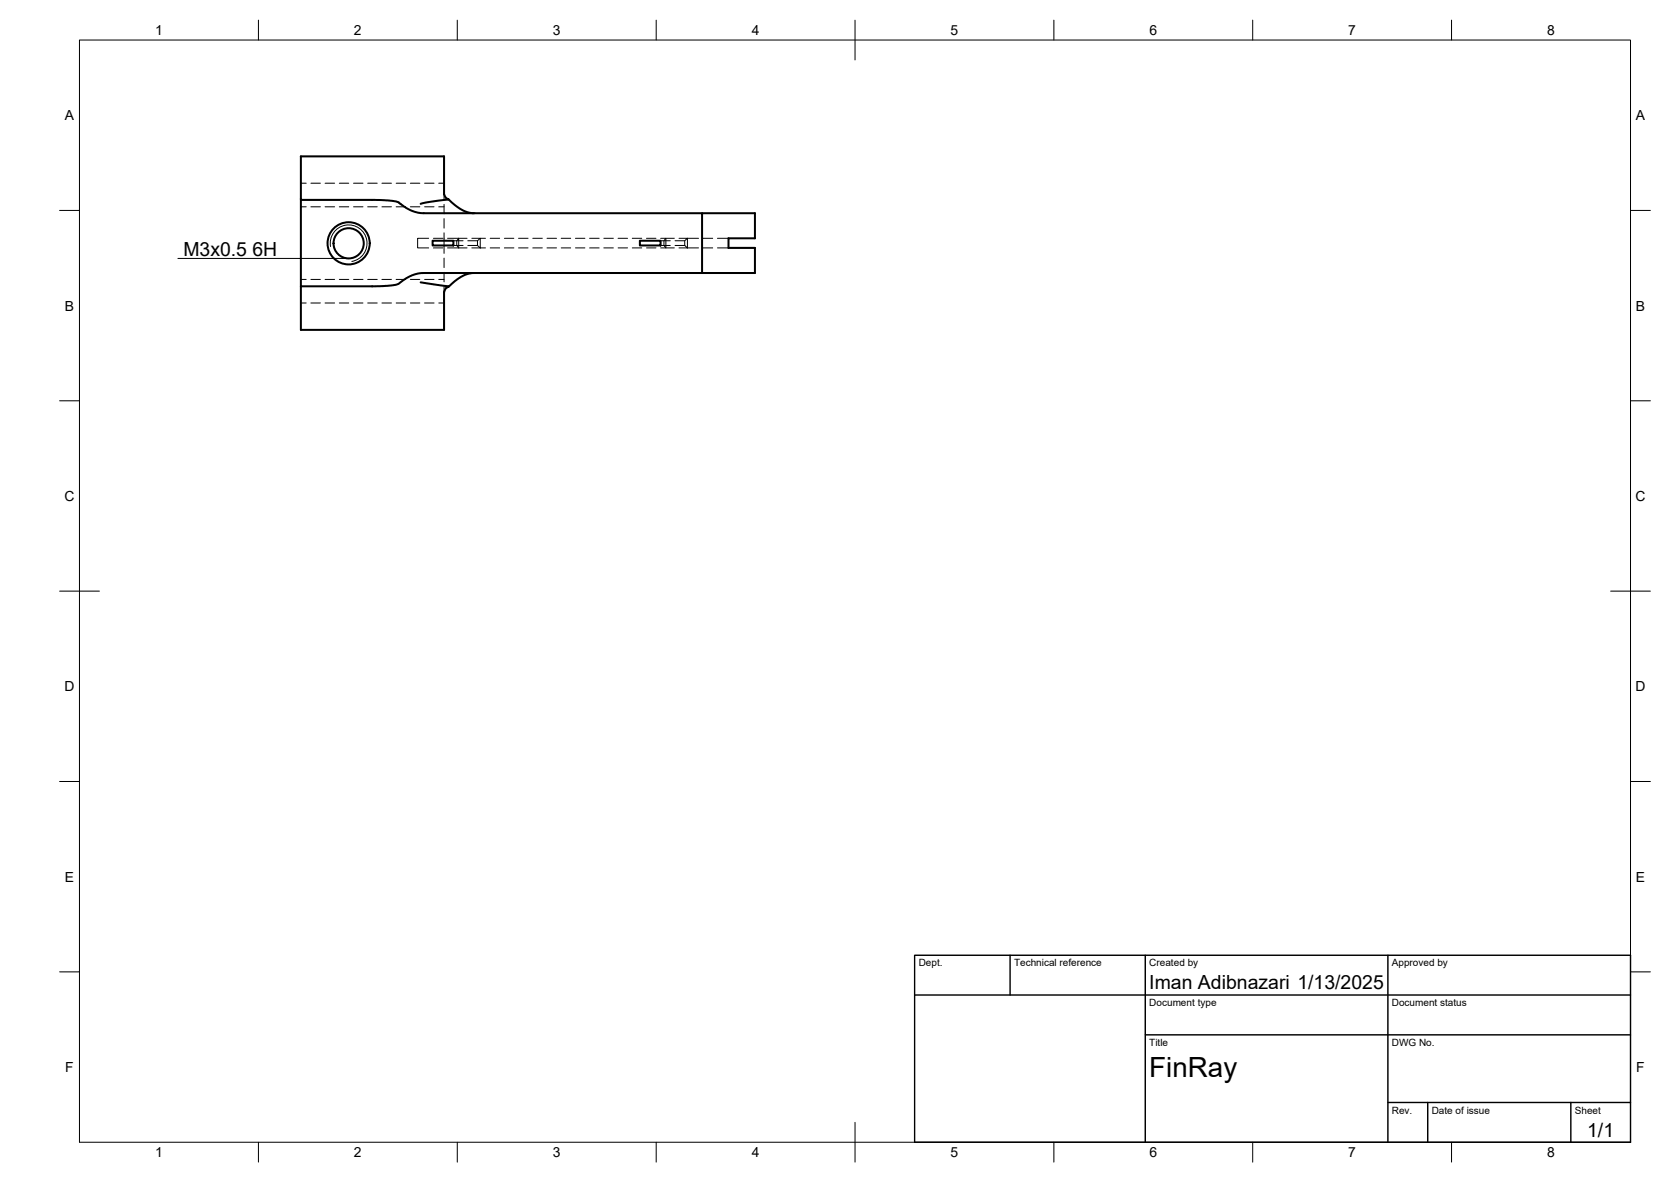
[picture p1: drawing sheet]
<svg xmlns="http://www.w3.org/2000/svg" width="420mm" height="297mm" viewBox="0 0 420 297" stroke-linecap="round" stroke-linejoin="round" font-family="sans-serif">
<!-- layer: Visible -->
<g fill="none" stroke="#000" stroke-width=".51">
<path d="M75.6 50.2h18a20.9 20.9 0 0 1 6.6 .7 10 10 0 0 0 6.4 2.7h69.9v15h-69.9a11.1 11.1 0 0 0-6.7 2.8l-1.2 .3-3.4 .2-19.7 .1zM111.7 48.8v-9.5h-36.1v10.9M111.7 48.8l.5 1 .6 .3-5.3 .7-1.7 .4M112.8 50.1a9 9 0 0 0 6.5 3.5M176.5 53.6h13.3v6.3h-6.6v2.4h6.6v6.3h-13.3M75.6 72v10.9h36.1v-9.5M105.8 71l7.1 1-.6 .3M108.8 60.5h5.2v1.2h-5.2zM112.3 72.3l-.6 1.1M119.3 68.6a8.9 8.9 0 0 0-6.4 3.4M160.9 60.5h5.2v1.2h-5.2z"/>
<circle cx="87.7" cy="61.1" r="5.3"/>
<circle cx="87.7" cy="61.1" r="3.8"/>
</g>
<!-- layer: Hidden -->
<g fill="none" stroke="#000" stroke-width=".25">
<path d="M75.6 52h1.4M75.6 46h1.4M78.2 52h2.4M78.2 46h2.4M81.7 52h2.4M81.7 46h2.4M85.3 52h2.4M85.3 46h2.4M88.9 52h2.4M88.9 46h2.4M92.5 52h2.3M92.5 46h2.3"/>
<path d="M96 52h2.4M96 46h2.4M99.6 52h2.4M99.6 46h2.4M103.2 52h2.4M103.2 46h2.4M106.8 52h2.3M106.8 46h2.3M107.8 59.9h-2.8v2.4h2.8M109 59.9h2.4M110.3 52h1.4M110.3 46h1.4"/>
<path d="M111.7 58.5v5.2M111.7 48.8v1.4M111.7 51.4v2.3M111.7 54.9v2.4M112.5 59.9h4.9M118.6 59.9h2.2l-.7 .6v1.2M122.1 59.9h-1.3v2.4l-.7-.6M123.3 59.9h2.3M126.8 59.9h2.4M130.4 59.9h2.4M134 59.9h2.4M137.5 59.9h2.4"/>
<path d="M141.1 59.9h2.4M144.7 59.9h2.4M148.3 59.9h2.3M151.8 59.9h2.4M155.4 59.9h2.4M159 59.9h2.4M162.6 59.9h2.3M166.1 59.9h1.3v2.4h-1.3M169.5 59.9h-2.1l-.5 .6v1.2l.5 .6h2.1M170.7 59.9h2.1l-.6 .6v1.2M175.6 59.9h-2.8v2.4l-.6-.6M176.8 59.9h2.4"/>
<path d="M180.4 59.9h2.8M75.6 70.2h1.4M75.6 76.1h1.4M78.2 70.2h2.4M78.2 76.1h2.4M81.7 70.2h2.4M81.7 76.1h2.4M85.3 70.2h2.4M85.3 76.1h2.4M88.9 70.2h2.4M88.9 76.1h2.4M92.5 70.2h2.3"/>
<path d="M92.5 76.1h2.3M96 70.2h2.4M96 76.1h2.4M99.6 70.2h2.4M99.6 76.1h2.4M103.2 70.2h2.4M103.2 76.1h2.4M106.8 70.2h2.3M106.8 76.1h2.3M109 62.3h2.4M110.3 70.2h1.4M110.3 76.1h1.4"/>
<path d="M111.7 64.9v2.4M111.7 68.4v2.4M111.7 72v1.4M112.5 62.3h2.8v-2.4l-.4 .6v1.2l.4 .6h2.1M114 61.7h2.4M114 60.5h2.4M117.6 61.7h2.5M117.6 60.5h2.5M118.6 62.3h3.5M123.3 62.3h2.3M126.8 62.3h2.4M130.4 62.3h2.4"/>
<path d="M134 62.3h2.4M137.5 62.3h2.4M141.1 62.3h2.4M144.7 62.3h2.4M148.3 62.3h2.3M151.8 62.3h2.4M155.4 62.3h2.4M159 62.3h2.4M162.6 62.3h2.3M166.1 61.7h2.4M166.1 60.5h2.4M169.7 61.7h2.5"/>
<path d="M169.7 60.5h2.5M170.7 62.3h4.9M176.8 62.3h2.4M180.4 62.3h2.8"/>
</g>
<!-- layer: Visible Narrow -->
<path d="M83.1 61.9a4.6 4.6 0 0 1 3.8-5.3 4.6 4.6 0 0 1 5.3 3.7 4.6 4.6 0 0 1-3.7 5.4" fill="none" stroke="#000" stroke-width=".25"/>
<!-- layer: BORDER -->
<g fill="none" stroke="#000" stroke-width=".25">
<path d="M20 10.1h390v276.9h-390zM65 5.1v5M115 5.1v5M165 5.1v5M215 5.1v10M265 5.1v5M315 5.1v5M365 5.1v5M15 52.9h5M410 52.9h5M15 100.7h5M410 100.7h5"/>
<path d="M15 148.6h10M405 148.6h10M15 196.4h5M410 196.4h5M15 244.2h5M410 244.2h5M65 287v5M115 287v5M165 287v5M215 282.1v9.9M265 287v5M315 287v5"/>
<path d="M365 287v5"/>
</g>
<!-- layer: TITLEBLOCK -->
<path d="M230 240.1h180v46.9h-180zM230 250h180M254 240.1v9.9M288 240.1v46.9M349 240.1v46.9M288 260.1h122M349 277.1h61M359 277.1v9.9M395 277.1v9.9" fill="none" stroke="#000" stroke-width=".36"/>
<!-- layer: Hole Notes -->
<path d="M44.7 64.9h43.2" fill="none" stroke="#000" stroke-width=".25"/>
<text font-size="7" x="289" y="270.6">FinRay</text>
<g font-size="4.9">
<text x="46.1" y="64.2">M3x0.5</text>
<text x="63.5" y="64.2">6H</text>
<text x="289" y="248.5">Iman Adibnazari 1/13/2025</text>
<text x="399.1" y="285.7">1/1</text>
</g>
<g font-size="3.5">
<text x="39" y="8.8">1</text>
<text x="89" y="8.8">2</text>
<text x="139" y="8.8">3</text>
<text x="189" y="8.8">4</text>
<text x="239" y="8.8">5</text>
<text x="289" y="8.8">6</text>
<text x="339" y="8.8">7</text>
<text x="389" y="8.8">8</text>
<text x="16.3" y="30.2">A</text>
<text x="411.3" y="30.2">A</text>
<text x="16.3" y="78">B</text>
<text x="411.3" y="78">B</text>
<text x="16.2" y="125.9">C</text>
<text x="411.2" y="125.9">C</text>
<text x="16.2" y="173.7">D</text>
<text x="411.2" y="173.7">D</text>
<text x="16.3" y="221.6">E</text>
<text x="411.3" y="221.6">E</text>
<text x="16.4" y="269.4">F</text>
<text x="411.4" y="269.4">F</text>
<text x="39" y="290.8">1</text>
<text x="89" y="290.8">2</text>
<text x="139" y="290.8">3</text>
<text x="189" y="290.8">4</text>
<text x="239" y="290.8">5</text>
<text x="289" y="290.8">6</text>
<text x="339" y="290.8">7</text>
<text x="389" y="290.8">8</text>
</g>
<g font-size="2.5">
<text x="231" y="242.9">Dept.</text>
<text x="255" y="242.9">Technical reference</text>
<text x="289" y="242.9">Created by</text>
<text x="350" y="242.9">Approved by</text>
<text x="289" y="252.8">Document type</text>
<text x="350" y="252.8">Document status</text>
<text x="289" y="262.9">Title</text>
<text x="350" y="262.9">DWG No.</text>
<text x="350" y="279.9">Rev.</text>
<text x="360" y="279.9">Date of issue</text>
<text x="396" y="279.9">Sheet</text>
</g>
</svg>
